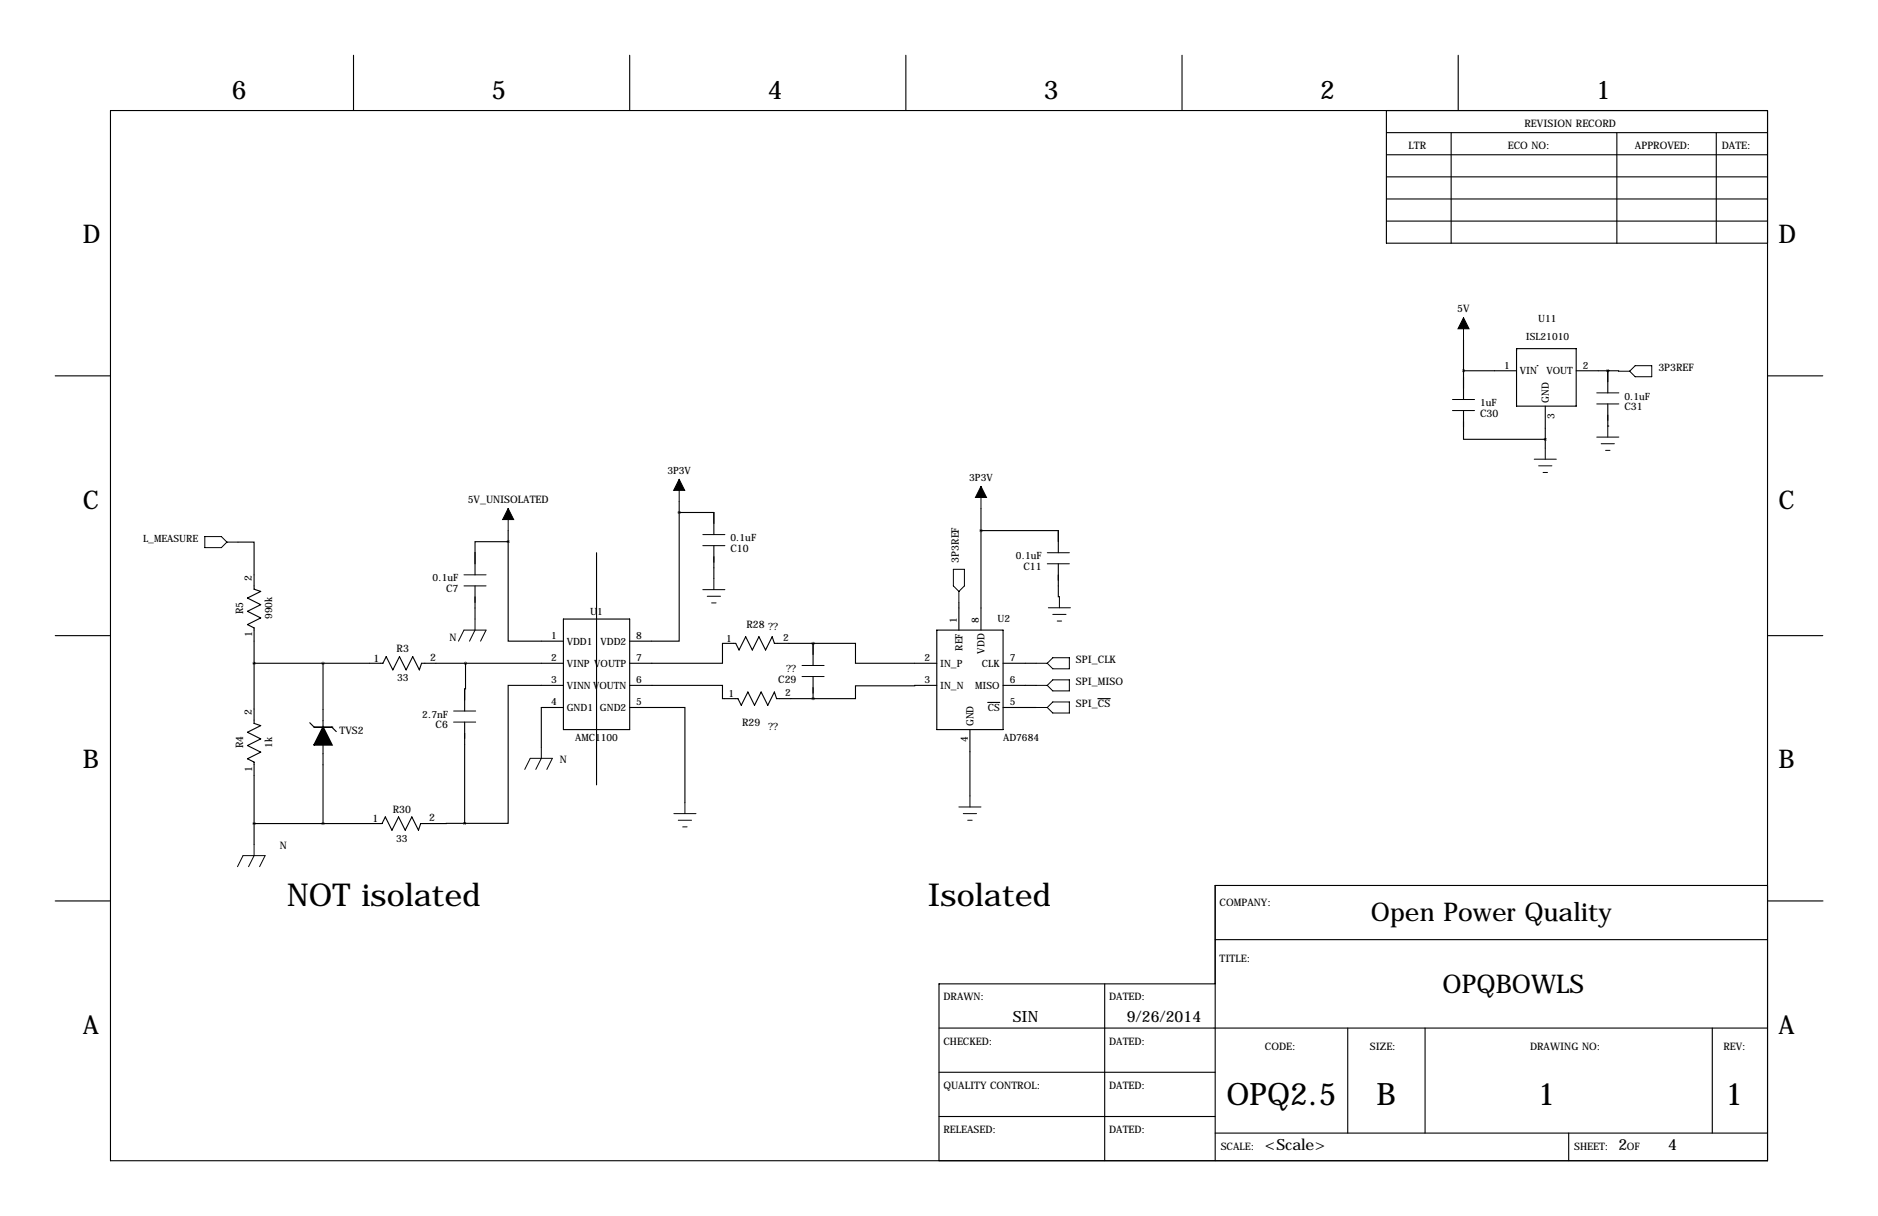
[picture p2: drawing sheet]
<svg xmlns="http://www.w3.org/2000/svg" width="432mm" height="279mm" viewBox="0 0 432 279" stroke-linecap="round" stroke-linejoin="round" font-family="sans-serif">
<g fill="none" stroke="#000" stroke-width=".25">
<path d="M81.3 12.7v12.7M144.8 12.7v12.7M208.3 12.7v12.7M271.8 12.7v12.7M335.3 12.7v12.7M25.4 25.4h381v241.3h-381zM318.8 30.5h87.6M318.8 35.6h87.6M318.8 25.4v30.5h87.6M333.7 30.5v25.4M371.8 30.5v25.4M394.6 30.5v25.4"/>
<path d="M318.8 45.7h87.6M318.8 50.8h87.6M318.8 40.6h87.6M336.5 78.1v13.7M12.7 86.4h12.7M336.5 94.3v6.6h18.8M336.5 85.2h12.2M348.7 80.1h13.7v13.2h-13.7zM353.4 84h.1M355.3 93.3v9.7M362.4 85.2h7.3M369.7 85.2h.1"/>
<path d="M369.7 97.9h.1M369.7 85.2l2.5 .1M369.7 85.2v5.1M369.7 92.8v5.1M406.4 86.4h12.7M156.2 117.8v29.5h-11.4M156.2 117.8h7.9v5M156.2 115.2v2.6M225.6 116.8v28M54.7 124.6h3.7v10.8l1.5 .5-3 1.5 3 1.5-3 1.6 3 1.5-3 1.5 1.5 .8v21.9l1.5 .5-3 1.5 3 1.6-3 1.5 3 1.5-3 1.5 1.5 .8v19M109.2 134.6v7.6M116.8 124.5v22.8h12.7"/>
<path d="M116.8 124.5h-7.6v7.6M116.8 121.9v2.6M137.2 127v53.3M164.1 125.4v7.5M220.5 138.4v6.4M225.6 121.9h17.7v5.1M243.3 129.5v7.6h.3M12.7 146h12.7M58.4 152.4h29.6l.8-1.5 1.5 3 1.5-3 1.6 3 1.5-3 1.5 3 .5-1.5h32.6M74.3 152.4v14.7M107 152.4l-.2 11M129.5 157.5h-12.7v31.7h-10"/>
<path d="M129.5 142.2h15.3v25.4h-15.3zM144.8 157.5h21.3v3h3.6l.7 1.6 1.6-3.1 1.5 3.1 1.5-3.1 1.5 3.1 1.6-3.1 .5 1.5h8.3M186.9 147.8h-8.8l-.6-1.5-1.5 3.1-1.5-3.1-1.5 3.1-1.6-3.1-1.5 3.1-.7-1.6h-3.1v4.6h-21.3M186.9 147.8h9.8v4.6h18.7M186.9 147.8h.1M186.9 147.8v5.1M186.9 155.4v5.1M215.4 157.5l-18.7 .1v2.9h-9.8M215.4 144.8h15.2v22.8h-15.2zM230.6 152.4h7.7M230.6 157.5h7.7M406.4 146h12.7"/>
<path d="M71.2 166.1l1 1M74.3 171.1v18.1M76.3 167.1h.1M76.3 167.1l1 1M106.8 165.9v23.3M129.5 162.6h-5v9.1M144.8 162.6h12.7v21.8M186.9 160.5h.1M223 167.6v15.3M227.1 161.4h2.8M230.6 162.6h7.7M252.4 160.5h2.9"/>
<path d="M106.8 189.2h-10.1l-.5 1.6-1.5-3.1-1.5 3.1-1.6-3.1-1.5 3.1-1.5-3.1-.8 1.5h-29.4M12.7 207h12.7M279.4 215.9h127M406.4 203.5h-127v63.2M406.5 207h12.7M215.9 236.2h190.5M254 226.1v40.6M279.4 226.1h-63.5v40.6M309.9 236.2v24.1M327.7 236.2v24.1M393.7 236.2v24.1M215.9 246.4h63.5"/>
<path d="M215.9 256.5h63.5M279.4 260.3h127M360.7 260.3v6.4"/>
</g>
<g fill="none" stroke="#000" stroke-width=".23">
<path d="M336.5 73v5.1M334 94.3h5M334 91.8h5M367.1 92.8h5.1M367.1 90.3h5.1M369.7 97.9v2.5M372.2 85.3h2.5M376 84h3.8v2.6h-3.8l-1.3-1.3zM116.8 116.8v5.1M156.2 110.1v5.1M225.6 111.8v5M352.8 105.5h5"/>
<path d="M353.8 107h3M354.8 108.6h1M355.3 103v2.5M367.1 100.4h5.1M368.1 102h3.1M369.2 103.5h1M47.1 123.3h3.8l1.3 1.3-1.3 1.2h-3.8zM52.2 124.6h2.5M106.7 134.6h5.1M106.7 132.1h5.1M161.6 125.4h5.1M161.6 122.8h5.1"/>
<path d="M161.6 135.5h5.1M162.6 137h3.1M163.6 138.5h1M164.1 132.9v2.6M219.2 130.8h2.5v3.8l-1.2 1.3-1.3-1.3zM220.5 135.9v2.5M240.8 129.5h5.1M240.8 127h5.1M241 139.6h5.1M243.6 137.1v2.5M105.4 147.3l1.3-2.5h5.1l-1.3 2.5M109.2 142.2v2.6l-1.3 2.5"/>
<path d="M184.4 155.4h5.1M184.4 152.9h5.1M238.3 152.4h2.5M238.3 157.5h2.5M242.1 151.1h3.8v2.6h-3.8l-1.3-1.3zM242.1 156.2h3.8v2.6h-3.8l-1.3-1.3zM242.1 141.2h3M243.1 142.7h1M104.3 165.9h5.1M104.3 163.4h5.1M120.6 176.8l1.3-2.6h5.1l-1.3 2.6M124.5 171.7v2.5l-1.3 2.6"/>
<path d="M238.3 162.6h2.5M242.1 161.3h3.8v2.5h-3.8l-1.3-1.2zM54.6 199.1l1.3-2.5h5.1l-1.3 2.5M58.4 194.1v2.5l-1.3 2.5M154.9 186.9h5.1M156 188.5h3M157 190h1M157.5 184.4v2.5M220.5 185.4h5.1M221.5 186.9h3M222.5 188.5h1M223 182.9v2.5"/>
</g>
<path d="M72.2 167.1h4.1" fill="none" stroke="#000" stroke-width=".38"/>
<path d="M74.3 167.1l2 4h-4.1z" fill="#000" stroke="#000" stroke-width=".38"/>
<path d="M336.5 73l1.3 2.5h-2.6zM116.8 116.8l1.3 2.6h-2.5zM156.2 110.1l1.2 2.6h-2.5zM225.6 111.8l1.2 2.5h-2.5z" fill="#000" stroke="#000" stroke-width=".23"/>
<path d="M116.8 124.5a.05 .05 0 0 0 .1 0 .05 .05 0 0 0-.1 0zM156.1 117.8a.05 .05 0 0 0 .1 0 .05 .05 0 0 0-.1 0zM106.8 189.2a.05 .05 0 0 0 .1 0 .05 .05 0 0 0-.1 0zM107 152.4a.05 .05 0 0 0 .1 0 .05 .05 0 0 0-.1 0zM225.5 121.9a.05 .05 0 0 0 .1 0 .05 .05 0 0 0-.1 0zM369.6 85.2a.05 .05 0 0 0 .1 0 .05 .05 0 0 0-.1 0zM186.9 147.8a.05 .05 0 0 0 .1 0 .05 .05 0 0 0-.1 0zM186.9 160.5a.05 .05 0 0 0 .1 0 .05 .05 0 0 0-.1 0zM74.2 152.4a.05 .05 0 0 0 .1 0 .05 .05 0 0 0-.1 0zM74.2 189.2a.05 .05 0 0 0 .1 0 .05 .05 0 0 0-.1 0z" fill="#000" stroke="#000" stroke-width=".63"/>
<g font-size="7.3">
<text x="66" y="208.3">NOT isolated</text>
<text x="213.4" y="208.3">Isolated</text>
</g>
<g font-size="7.1">
<text x="282" y="254">OPQ2.5</text>
<text x="316.5" y="254">B</text>
<text x="353.6" y="254">1</text>
<text x="396.7" y="254">1</text>
</g>
<g font-size="5.9">
<text x="53.3" y="22.9">6</text>
<text x="113" y="22.9">5</text>
<text x="176.5" y="22.9">4</text>
<text x="240" y="22.9">3</text>
<text x="303.5" y="22.9">2</text>
<text x="367" y="22.9">1</text>
<text x="19" y="55.9">D</text>
<text x="408.9" y="55.9">D</text>
<text x="19" y="116.8">C</text>
<text x="408.9" y="116.8">C</text>
<text x="19" y="176.5">B</text>
<text x="408.9" y="176.5">B</text>
<text x="315.2" y="211.6">Open Power Quality</text>
<text x="331.7" y="228.1">OPQBOWLS</text>
<text x="19" y="237.5">A</text>
<text x="408.9" y="237.5">A</text>
</g>
<g font-size="3.6">
<text x="232.8" y="234.9">SIN</text>
<text x="259.1" y="234.9">9/26/2014</text>
<text x="290.8" y="264.1">&lt;Scale&gt;</text>
<text x="372.1" y="264.1">2</text>
<text x="383.5" y="264.1">4</text>
</g>
<g font-size="2.4">
<text x="350.5" y="29.2">REVISION RECORD</text>
<text x="323.8" y="34.3">LTR</text>
<text x="346.7" y="34.3">ECO NO:</text>
<text x="375.9" y="34.3">APPROVED:</text>
<text x="395.9" y="34.3">DATE:</text>
<text x="335.1" y="71.7">5V</text>
<text x="381.3" y="85.3">3P3REF</text>
<text x="340.3" y="95.7">C30</text>
<text x="373.5" y="94.2">C31</text>
<text x="107.5" y="115.6">5V_UNISOLATED</text>
<text x="167.9" y="126.8">C10</text>
<text x="220.5" y="129.3" transform="rotate(-90 220.5 129.3)">3P3REF</text>
<text x="235.3" y="130.9">C11</text>
<text x="57.9" y="133.4" transform="rotate(-90 57.9 133.4)">2</text>
<text x="102.6" y="136">C7</text>
<text x="55.9" y="141.1" transform="rotate(-90 55.9 141.1)">R5</text>
<text x="58" y="146.5" transform="rotate(-90 58 146.5)">1</text>
<text x="91.2" y="149.9">R3</text>
<text x="103.3" y="147.3">N</text>
<text x="171.6" y="144.4">R28 ??</text>
<text x="85.9" y="152">1</text>
<text x="98.9" y="151.9">2</text>
<text x="247.4" y="152.4">SPI_CLK</text>
<text x="178.9" y="156.9">C29</text>
<text x="247.4" y="157.5">SPI_MISO</text>
<text x="57.9" y="164.3" transform="rotate(-90 57.9 164.3)">2</text>
<text x="100.2" y="167.3">C6</text>
<text x="170.6" y="166.8">R29</text>
<text x="247.4" y="162.6">SPI_CS</text>
<text x="55.9" y="172" transform="rotate(-90 55.9 172)">R4</text>
<text x="78.1" y="168.6">TVS2</text>
<text x="58" y="177.3" transform="rotate(-90 58 177.3)">1</text>
<text x="128.7" y="175.3">N</text>
<text x="85.6" y="188.8">1</text>
<text x="90.3" y="186.7">R30</text>
<text x="98.7" y="188.7">2</text>
<text x="64.3" y="195.1">N</text>
<text x="280.4" y="208.3">COMPANY:</text>
<text x="280.4" y="221">TITLE:</text>
<text x="216.9" y="229.9">DRAWN:</text>
<text x="255" y="229.9">DATED:</text>
<text x="216.9" y="240">CHECKED:</text>
<text x="255" y="240">DATED:</text>
<text x="290.8" y="241.3">CODE:</text>
<text x="315" y="241.3">SIZE:</text>
<text x="351.8" y="241.3">DRAWING NO:</text>
<text x="396.2" y="241.3">REV:</text>
<text x="216.9" y="250.2">QUALITY CONTROL:</text>
<text x="255" y="250.2">DATED:</text>
<text x="216.9" y="260.3">RELEASED:</text>
<text x="255" y="260.3">DATED:</text>
<text x="280.7" y="264.2">SCALE:</text>
<text x="361.9" y="264.2">SHEET:</text>
<text x="374" y="264.2">OF</text>
</g>
<g font-size="2.3">
<text x="353.7" y="74">U11</text>
<text x="350.8" y="78.2">ISL21010</text>
<text x="345.8" y="84.7">1</text>
<text x="349.5" y="86">VIN</text>
<text x="355.6" y="86">VOUT</text>
<text x="363.9" y="84.7">2</text>
<text x="340.3" y="93.3">1uF</text>
<text x="356.1" y="92.6" transform="rotate(-90 356.1 92.6)">GND</text>
<text x="373.5" y="91.8">0.1uF</text>
<text x="357.4" y="96.2" transform="rotate(-90 357.4 96.2)">3</text>
<text x="153.5" y="108.9">3P3V</text>
<text x="222.9" y="110.5">3P3V</text>
<text x="32.9" y="124.6">L_MEASURE</text>
<text x="167.9" y="124.4">0.1uF</text>
<text x="233.6" y="128.5">0.1uF</text>
<text x="99.5" y="133.6">0.1uF</text>
<text x="62.6" y="142.3" transform="rotate(-90 62.6 142.3)">990k</text>
<text x="135.7" y="141.2">U1</text>
<text x="220" y="143.3" transform="rotate(-90 220 143.3)">1</text>
<text x="225" y="143.3" transform="rotate(-90 225 143.3)">8</text>
<text x="229.4" y="143">U2</text>
<text x="126.7" y="146.8">1</text>
<text x="130.3" y="148.1">VDD1</text>
<text x="138.1" y="148.1">VDD2</text>
<text x="146.3" y="146.8">8</text>
<text x="167" y="147.4">1</text>
<text x="180" y="147.3">2</text>
<text x="221.3" y="149.5" transform="rotate(-90 221.3 149.5)">REF</text>
<text x="126.7" y="151.9">2</text>
<text x="130.3" y="153.2">VINP VOUTP</text>
<text x="146.3" y="151.9">7</text>
<text x="180.8" y="154.4">??</text>
<text x="212.6" y="151.9">2</text>
<text x="216.2" y="153.2">IN_P</text>
<text x="225.8" y="153.2">CLK</text>
<text x="226.4" y="150.2" transform="rotate(-90 226.4 150.2)">VDD</text>
<text x="232.2" y="151.9">7</text>
<text x="91.3" y="156.6">33</text>
<text x="126.7" y="157">3</text>
<text x="130.3" y="158.3">VINN VOUTN</text>
<text x="146.3" y="157">6</text>
<text x="167.5" y="160.1">1</text>
<text x="180.5" y="160">2</text>
<text x="212.6" y="157">3</text>
<text x="216.2" y="158.3">IN_N</text>
<text x="224.2" y="158.3">MISO</text>
<text x="232.2" y="157">6</text>
<text x="97.1" y="164.9">2.7nF</text>
<text x="126.7" y="162.1">4</text>
<text x="130.3" y="163.4">GND1</text>
<text x="138" y="163.4">GND2</text>
<text x="146.3" y="162.1">5</text>
<text x="176.6" y="167.6">??</text>
<text x="223.8" y="166.9" transform="rotate(-90 223.8 166.9)">GND</text>
<text x="227.1" y="163.4">CS</text>
<text x="232.2" y="162.1">5</text>
<text x="62.6" y="171.8" transform="rotate(-90 62.6 171.8)">1k</text>
<text x="132.2" y="170.3">AMC1100</text>
<text x="222.5" y="170.5" transform="rotate(-90 222.5 170.5)">4</text>
<text x="230.6" y="170.3">AD7684</text>
<text x="91.1" y="193.4">33</text>
</g>
</svg>
